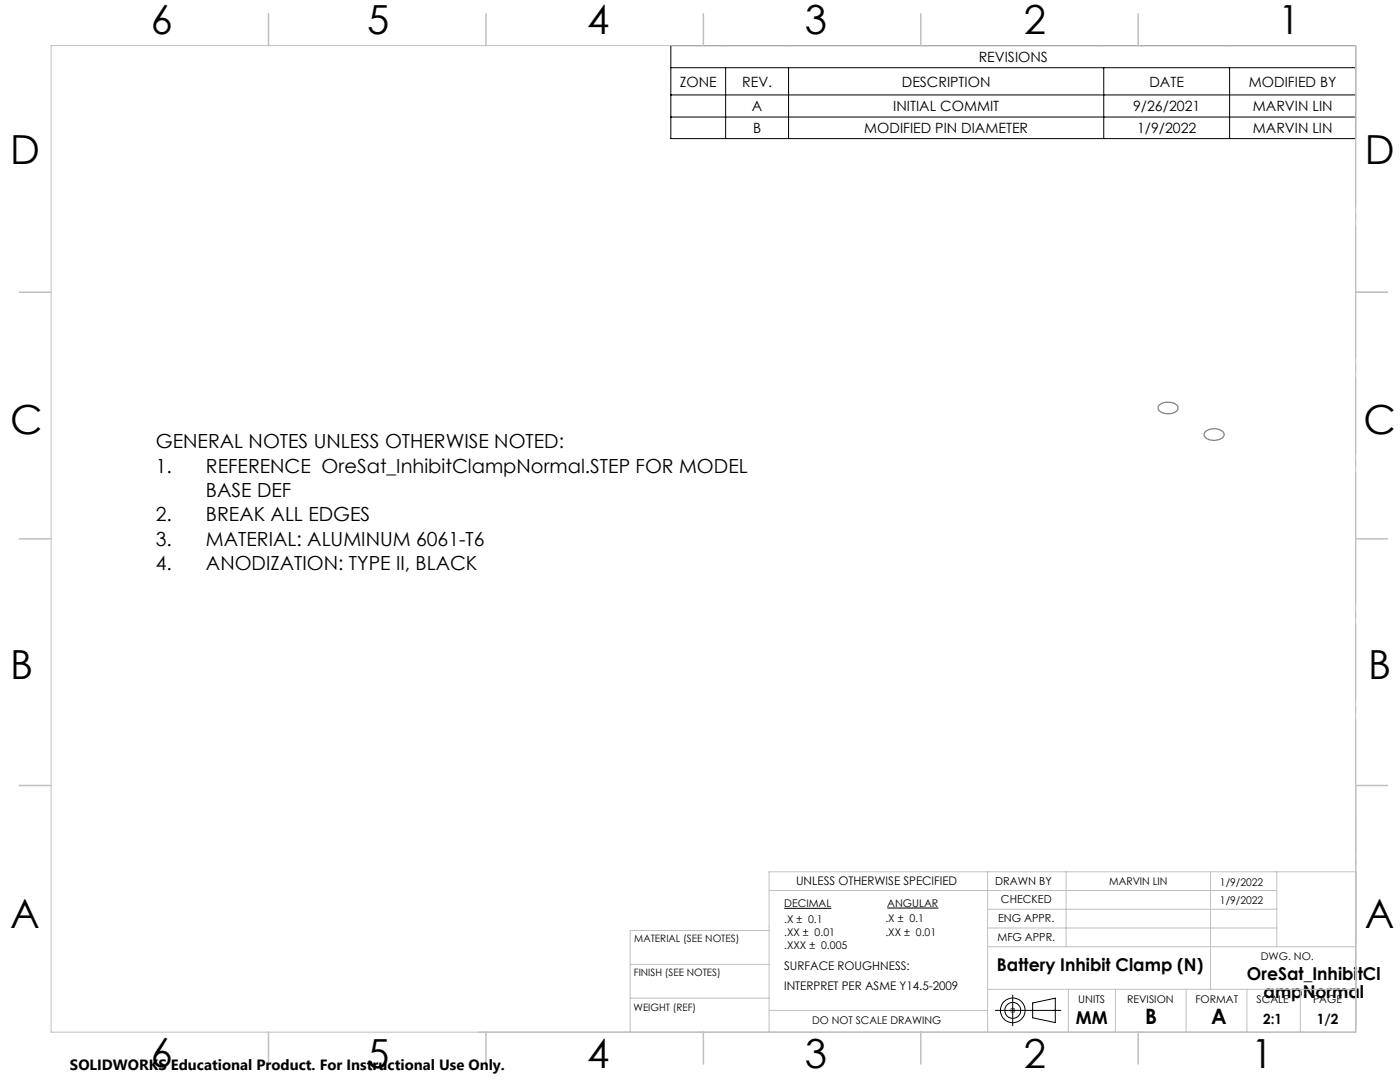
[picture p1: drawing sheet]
<svg xmlns="http://www.w3.org/2000/svg" width="279mm" height="216mm" viewBox="0 0 279 216" stroke-linecap="round" stroke-linejoin="round" font-family="sans-serif">
<g fill="none" stroke="#000" stroke-width=".2">
<path d="M133.9 9.1h136.6v18.6h-136.6zM133.9 13.5h136.6M133.9 18.9h136.6M144.8 13.5v14.2M157.4 13.5v14.2M220.3 13.5v14.2M245.4 13.5v14.2M133.9 23.4h136.6M156.5 181.2h9.4M177.1 181.2h10.2M202.1 198.5v6.2M198.6 201.6h13.1"/>
<path d="M201.8 201.3l.7 .7M202.5 201.3l-.7 .7M206.1 200.1l4.5-.9v4.8l-4.5-.9z"/>
<circle cx="202.1" cy="201.6" r="2.46"/>
<circle cx="202.1" cy="201.6" r="1.58"/>
</g>
<g fill="none" stroke="#c0c0c0" stroke-width=".2">
<path d="M10.2 9.1h260.3v196.9h-260.3zM270.5 58.3h6.4M270.5 156.7h6.4M153.5 177.7h101.3M197.1 174v32M212.8 174v14.9M241.6 174v23.4M254.8 174v14.9M270.5 174h-117v32M125.8 192.4h27.7M125.8 199.2h27.7M153.5 185.7h-27.7v20.3"/>
<path d="M197.1 188.9h73.4M197.1 197.4h73.4M197.1 181.4h57.7M197.1 185.2h57.7M213.2 197.4v8.6M222.6 197.4v8.6M236.7 197.4v8.6M248.8 197.4v8.6M259.5 197.4v8.6M153.5 201.6h43.6M201.6 201.6h1M201.8 201.3l.7 .7"/>
<path d="M202.1 201.1v1M202.5 201.3l-.7 .7"/>
</g>
<path d="M231.2 81a2.69 2.69 0 0 1 3.9 .1 1.17 1.17 0 0 1-1.2 1.4 2.17 2.17 0 0 1-2.8-1.1zM240.5 86.2a2.62 2.62 0 0 1 3.8 .3v.1a1.33 1.33 0 0 1-1.4 1.2 2.04 2.04 0 0 1-2.6-1.1z" fill="none" stroke="#808080" stroke-width=".25"/>
<path d="M270.6 9.1v49.2M270.6 58.3v49.2M270.6 107.5v49.2M270.6 156.7v49.2" fill="none" stroke="#c0c0c0" stroke-width=".2" stroke-dasharray="15.2 1.3 1.3 1.3" stroke-dashoffset="2.1"/>
<path d="M270.6 173.9v32" fill="none" stroke="#c0c0c0" stroke-width=".2" stroke-dasharray="15.2 1.3 1.3 1.3" stroke-dashoffset="1.2"/>
<g fill="none" stroke="#c0c0c0" stroke-width=".3">
<path d="M53.6 2.8v6.3M97 2.8v6.3M140.4 2.8v6.3M183.8 2.8v6.3M227.2 2.8v6.3M3.8 58.3h6.4M270.5 58.3h6.4M3.8 107.5h6.4M270.5 107.5h6.4M3.8 156.7h6.4M270.5 156.7h6.4M53.6 206v6.3"/>
<path d="M97 206v6.3M140.4 206v6.3M183.8 206v6.3M227.2 206v6.3"/>
</g>
<g font-size="8">
<text x="30.1" y="6.8">6</text>
<text x="73.3" y="6.9">5</text>
<text x="117.2" y="6.9">4</text>
<text x="160.6" y="6.9">3</text>
<text x="204.3" y="6.9">2</text>
<text x="255.1" y="6.9">1</text>
<text x="2.1" y="32.7">D</text>
<text x="272.4" y="32.7">D</text>
<text x="2.1" y="86.5">C</text>
<text x="272.1" y="86.5">C</text>
<text x="2.1" y="135.6">B</text>
<text x="273.1" y="135.6">B</text>
<text x="2.1" y="185.1">A</text>
<text x="272.4" y="185.1">A</text>
<text x="30.1" y="212.9">6</text>
<text x="73.3" y="213">5</text>
<text x="117.2" y="213">4</text>
<text x="160.6" y="213">3</text>
<text x="204.3" y="213">2</text>
<text x="249.7" y="213">1</text>
</g>
<g font-size="4.2">
<text x="228.5" y="204.4">B</text>
<text x="241.7" y="204.4">A</text>
</g>
<g font-size="3.9">
<text x="31.1" y="89.4">GENERAL NOTES UNLESS OTHERWISE NOTED:</text>
<text x="31.1" y="94.3">1.</text>
<text x="41.1" y="94.3">REFERENCE OreSat_InhibitClampNormal.STEP FOR MODEL</text>
<text x="41.1" y="99.2">BASE DEF</text>
<text x="31.1" y="104.1">2.</text>
<text x="41.1" y="104.1">BREAK ALL EDGES</text>
<text x="31.1" y="108.9">3.</text>
<text x="31.1" y="113.8">4.</text>
<text x="41.1" y="108.9">MATERIAL: ALUMINUM 6061-T6</text>
<text x="41.1" y="113.8">ANODIZATION: TYPE II, BLACK</text>
</g>
<g font-size="3.5">
<text x="198.9" y="193.7">Battery Inhibit Clamp (N)</text>
<text x="248.9" y="195.6">OreSat_InhibitCl</text>
<text x="252.2" y="199.2">ampNormal</text>
<text x="214.7" y="204.4">MM</text>
</g>
<text font-size="3" x="14" y="213.5">SOLIDWORKS Educational Product. For Instructional Use Only.</text>
<g font-size="2.8">
<text x="135.7" y="17.3">ZONE</text>
<text x="148.1" y="17.3">REV.</text>
<text x="180" y="17.3">DESCRIPTION</text>
<text x="195.3" y="12.4">REVISIONS</text>
<text x="229.4" y="17.3">DATE</text>
<text x="249.3" y="17.3">MODIFIED BY</text>
<text x="150.1" y="22.2">A</text>
<text x="178.3" y="22.2">INITIAL COMMIT</text>
<text x="226.1" y="22.2">9/26/2021</text>
<text x="250" y="22.2">MARVIN LIN</text>
<text x="150.3" y="26.6">B</text>
<text x="172.5" y="26.6">MODIFIED PIN DIAMETER</text>
<text x="226.9" y="26.6">1/9/2022</text>
<text x="250" y="26.6">MARVIN LIN</text>
<text x="252.1" y="204.4">2:1</text>
<text x="262.8" y="204.4">1/2</text>
</g>
<g font-size="2.4">
<text x="158.9" y="176.6">UNLESS OTHERWISE SPECIFIED</text>
<text x="156.5" y="193.7">SURFACE ROUGHNESS:</text>
<text x="156.5" y="197.6">INTERPRET PER ASME Y14.5-2009</text>
</g>
<g font-size="2.2">
<text x="198.6" y="176.6">DRAWN BY</text>
<text x="199.2" y="184">ENG APPR.</text>
<text x="199.8" y="180.2">CHECKED</text>
<text x="199.1" y="187.8">MFG APPR.</text>
</g>
<g font-size="2.1">
<text x="221.4" y="176.6">MARVIN LIN</text>
<text x="243.5" y="176.8">1/9/2022</text>
<text x="156.5" y="184.1">.X ± 0.1</text>
<text x="156.5" y="181">DECIMAL</text>
<text x="176.7" y="184.1">.X ± 0.1</text>
<text x="177.1" y="181">ANGULAR</text>
<text x="243.5" y="180.5">1/9/2022</text>
<text x="156.5" y="189.3">.XXX ± 0.005</text>
<text x="156.5" y="186.8">.XX ± 0.01</text>
<text x="176.7" y="186.7">.XX ± 0.01</text>
<text x="251.6" y="191.5">DWG. NO.</text>
<text x="215.2" y="200.1">UNITS</text>
<text x="224.9" y="200.1">REVISION</text>
<text x="238.6" y="200.1">FORMAT</text>
<text x="250.8" y="200.1">SCALE</text>
<text x="262" y="200.1">PAGE</text>
<text x="162.1" y="204.4">DO NOT SCALE DRAWING</text>
</g>
<g font-size="2">
<text x="126.6" y="187.9">MATERIAL (SEE NOTES)</text>
<text x="126.5" y="194.7">FINISH (SEE NOTES)</text>
<text x="126.4" y="201.7">WEIGHT (REF)</text>
</g>
</svg>
